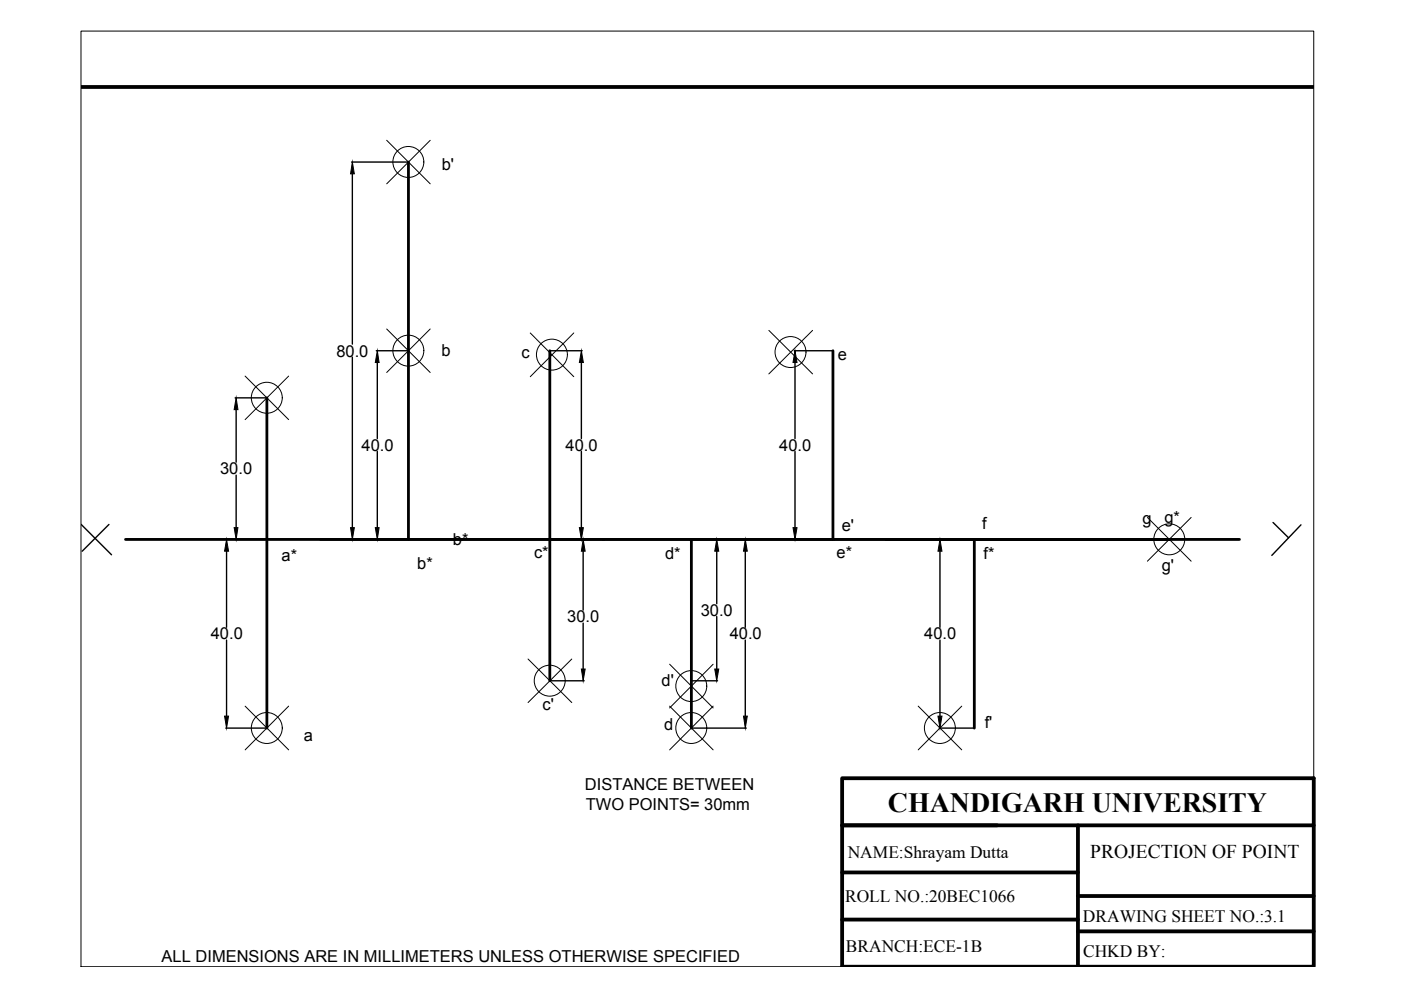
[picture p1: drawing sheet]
<svg xmlns="http://www.w3.org/2000/svg" width="297mm" height="210mm" viewBox="0 0 297 210" stroke-linecap="round" stroke-linejoin="round" font-family="sans-serif">
<!-- layer: 0 -->
<path d="M17.2 18.4h261.3M178.5 165h100v40h-100zM178.5 175h100M228.5 175v30M178.5 195h50M178.5 185h50M228.5 190h50M228.5 197.5h50" fill="none" stroke="#000" stroke-width=".8"/>
<!-- layer: thick continuous -->
<path d="M86.6 34.4v80M116.6 74.4v69.9M176.6 74.4v40M56.6 84.4v70M26.6 114.4h236.2M146.6 114.4v40M157.9 114.4h60h-30M206.6 114.4v40M247.9 114.4h-30h30" fill="none" stroke="#000" stroke-width=".59"/>
<g fill="none" stroke="#000" stroke-width=".3">
<path d="M74.5 34.4h12M74.7 36.9v36.1M74.7 75.7v36.2M79.8 74.4h6.7M80 76.9v16.1M116.7 74.4h6.7M123.3 76.9v16.1M168.4 74.4h8.1M168.6 76.9v16.1M49.9 84.4h6.6M50.1 86.9v11.1M80 95.7v16.2"/>
<path d="M123.3 95.7v16.2M168.6 95.7v16.2M17.2 111.2l6.5 6.4M23.1 111.2l-5.7 5.7M47.9 114.4h8.6M48 116.9v16.1M50.1 100.7v11.2M74.5 114.4h12M116.7 114.4h7.2M123.6 116.9v12.5M146.7 114.4h11.5M152 116.9v11.1"/>
<path d="M158 116.9v16.1M168.4 114.4h8.1M199.1 114.4h7.4M199.3 116.9v16.1M269.9 110.8l3.3 3.2M275.8 111.3l-6.2 6.5M48 135.7v16.1M123.6 132.1v9.7M152 130.7v11.1M158 135.7v16.1M199.3 135.7v16.1M47.9 154.4h8.6"/>
<path d="M116.7 144.3h7.2M146.7 154.4h11.5M146.7 144.3h5.4M199.1 154.4h7.4"/>
</g>
<g fill="#000" stroke="#000" stroke-width=".21">
<path d="M74.7 34.4l.4 2.5h-.8zM80 74.4l.4 2.5h-.8zM123.3 74.4l.4 2.5h-.9zM168.6 74.4l.4 2.5h-.9zM50.1 84.4l.3 2.5h-.8zM48 114.4l.5 2.5h-.9zM49.6 111.9h.8l-.3 2.5zM74.3 111.9h.8l-.4 2.5zM79.6 111.9h.8l-.4 2.5zM122.8 111.9h.9l-.4 2.5zM123.6 114.4l.5 2.5h-.8zM152 114.4l.4 2.5h-.9z"/>
<path d="M158 114.4l.4 2.5h-.8zM168.1 111.9h.9l-.4 2.5zM199.3 114.4l.4 2.5h-.8zM47.6 151.8h.9l-.5 2.6zM123.3 141.8h.8l-.5 2.5zM151.5 141.8h.9l-.4 2.5zM157.6 151.8h.8l-.4 2.6zM198.9 151.8h.8l-.4 2.6z"/>
</g>
<g fill="none" stroke="#000" stroke-width=".21">
<path d="M17.2 6.6h261.3v198.4h-261.3zM82 29.7l9.2 9.3M91.2 29.7l-9.2 9.3M52 79.7l9.2 9.3M61.2 79.7l-9.2 9.3M82 69.8l9.2 9.2M91.2 69.8l-9.2 9.2M112.4 70.6l9.3 9.3M121.7 70.6l-9.3 9.3M163 70l9.3 9.3M172.3 70l-9.3 9.3M243.3 109.7l9.2 9.3"/>
<path d="M252.5 109.7l-9.2 9.3M112 139.7l9.2 9.3M121.2 139.7l-9.2 9.3M52 149.7l9.2 9.3M61.2 149.7l-9.2 9.3M142 140.8l9.2 9.3M142 149.7l9.2 9.3M151.2 140.8l-9.2 9.3M151.2 149.7l-9.2 9.3M194.7 149.7l9.2 9.3M203.9 149.7l-9.2 9.3"/>
<circle cx="86.6" cy="34.3" r="3.3"/>
<circle cx="86.6" cy="74.3" r="3.3"/>
<circle cx="117" cy="75.2" r="3.3"/>
<circle cx="167.6" cy="74.6" r="3.3"/>
<circle cx="56.6" cy="84.3" r="3.3"/>
<circle cx="247.9" cy="114.3" r="3.3"/>
<circle cx="56.6" cy="154.4" r="3.3"/>
<circle cx="116.6" cy="144.3" r="3.3"/>
<circle cx="146.6" cy="154.4" r="3.3"/>
<circle cx="146.6" cy="145.5" r="3.3"/>
<circle cx="199.3" cy="154.4" r="3.3"/>
</g>
<text font-size="5.9" x="188.2" y="172.2">CHANDIGARH UNIVERSITY</text>
<text font-size="4.1" x="231.2" y="182">PROJECTION OF POINT</text>
<g font-size="3.7">
<text x="179.7" y="182">NAME:Shrayam Dutta</text>
<text x="179.2" y="191.2">ROLL NO.:20BEC1066</text>
<text x="229.6" y="195.4">DRAWING SHEET NO.:3.1</text>
<text x="179.4" y="201.8">BRANCH:ECE-1B</text>
<text x="229.6" y="202.8">CHKD BY:</text>
</g>
<g font-size="3.5">
<text x="93.7" y="36.1">b'</text>
<text x="71.3" y="75.6">80.0</text>
<text x="93.6" y="75.5">b</text>
<text x="110.6" y="76">c</text>
<text x="177.6" y="76.3">e</text>
<text x="76.7" y="95.6">40.0</text>
<text x="119.9" y="95.6">40.0</text>
<text x="165.2" y="95.6">40.0</text>
<text x="46.7" y="100.6">30.0</text>
<text x="178.5" y="112.5">e'</text>
<text x="208.2" y="112.3">f</text>
<text x="242.2" y="111.1">g</text>
<text x="246.9" y="110.9">g*</text>
<text x="59.7" y="119">a*</text>
<text x="96" y="115.6">b*</text>
<text x="113.2" y="118.3">c*</text>
<text x="141" y="118.5">d*</text>
<text x="177.4" y="118.3">e*</text>
<text x="208.5" y="118.6">f*</text>
<text x="88.5" y="120.7">b*</text>
<text x="246.3" y="121">g'</text>
<text x="120.3" y="131.9">30.0</text>
<text x="148.6" y="130.6">30.0</text>
<text x="44.7" y="135.6">40.0</text>
<text x="154.7" y="135.6">40.0</text>
<text x="195.9" y="135.6">40.0</text>
<text x="140.3" y="145.4">d'</text>
<text x="115" y="150.5">c'</text>
<text x="140.8" y="154.8">d</text>
<text x="208.8" y="154.3">f'</text>
<text x="64.4" y="157.1">a</text>
<text x="124" y="167.5">DISTANCE BETWEEN</text>
<text x="124.2" y="171.7">TWO POINTS= 30mm</text>
<text x="34.3" y="203.9">ALL DIMENSIONS ARE IN MILLIMETERS UNLESS OTHERWISE SPECIFIED</text>
</g>
</svg>
